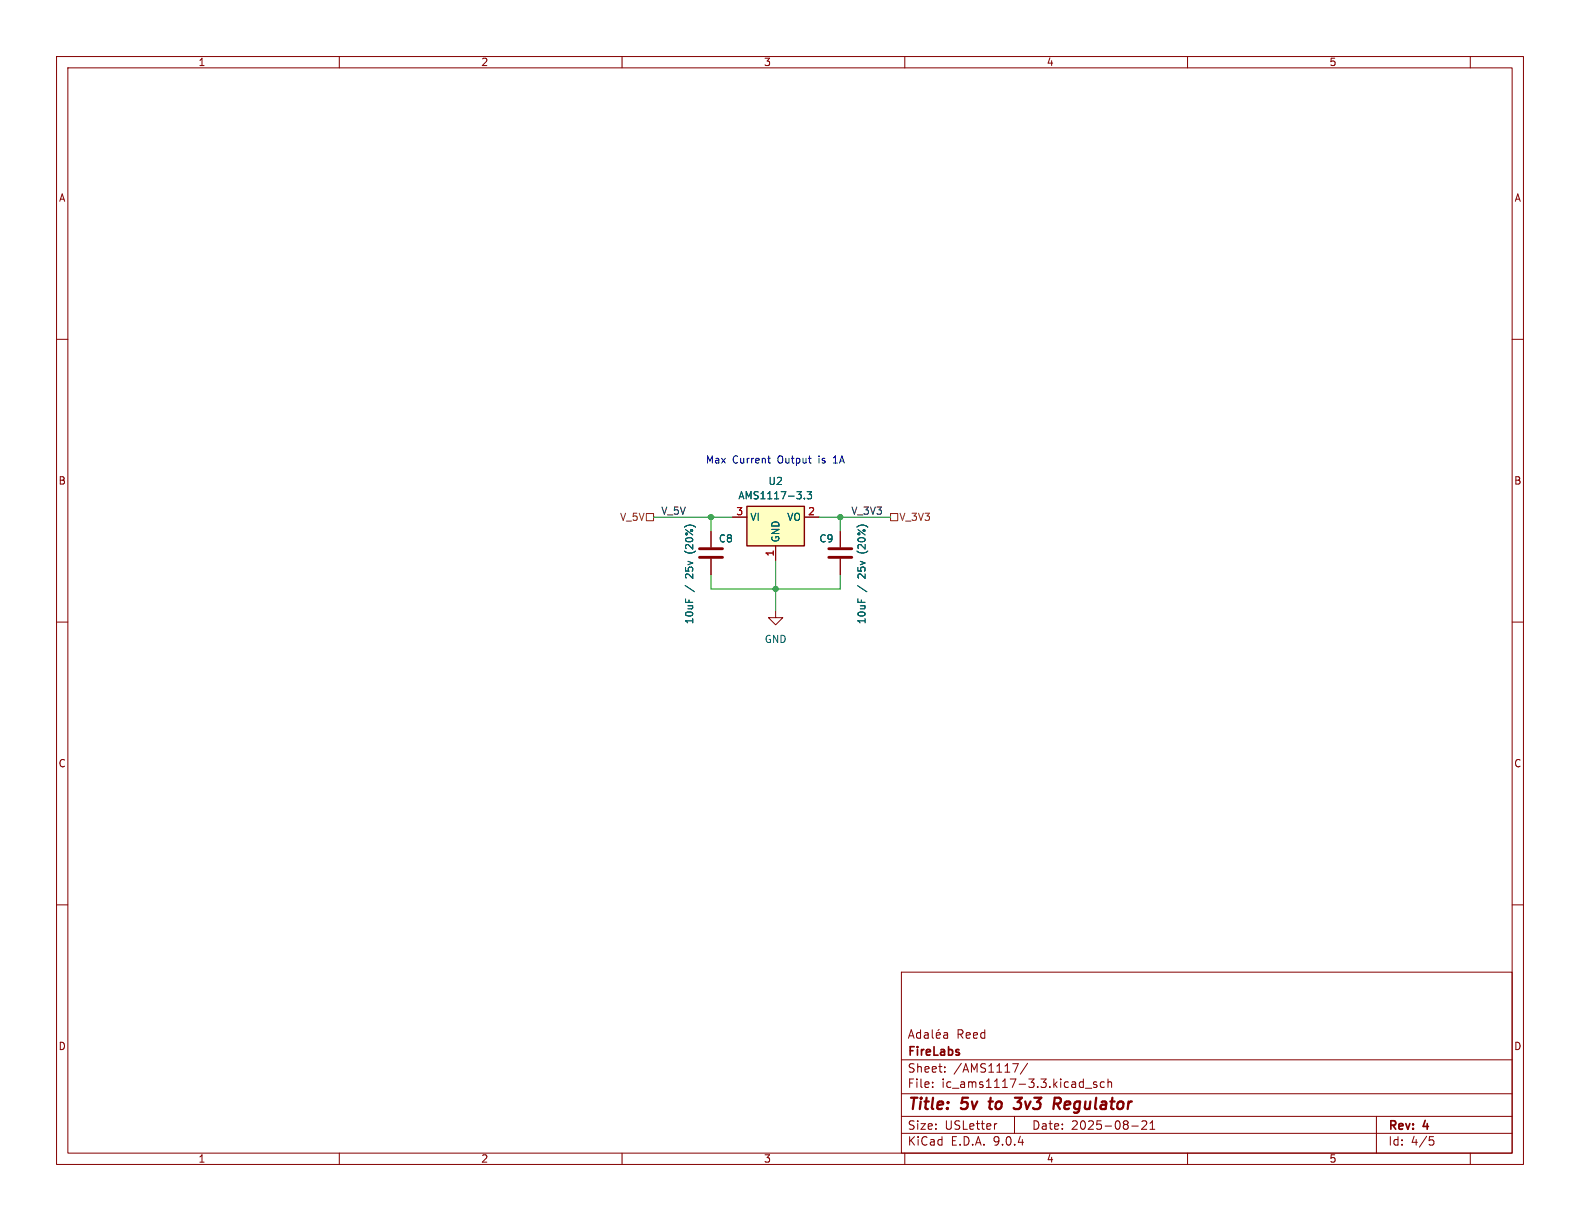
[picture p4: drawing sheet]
<svg xmlns="http://www.w3.org/2000/svg" width="279mm" height="216mm" viewBox="0 0 279 216" stroke-linecap="round" stroke-linejoin="round" font-family="sans-serif">
<g fill="none" stroke="#840000" stroke-width=".18">
<path d="M10 10h259.4v195.9h-259.4zM12 12h255.4v191.9h-255.4zM60 10v2M110 10v2M160 10v2M210 10v2M260 10v2M10 60h2M267.4 60h2M10 110h2M267.4 110h2M10 160h2"/>
<path d="M159.4 171.9h108v32h-108zM267.4 160h2M159.4 197.4h108M159.4 193.4h108M159.4 187.4h108M160.6 183.6l.5-1.5 .5 1.5M160.8 183.2h.7M162.8 182.1v1.5M162.8 182.7l-.4-.1-.3 .3v.4l.1 .2h.6M163.5 182.7h.6v.9M164.1 182.9l-.5 .1a.29 .29 0 0 0-.2 .3 .29 .29 0 0 0 .2 .3l.5-.1M164.9 182.1v1.3l.2 .2"/>
<path d="M164.9 192.1v.2M164.9 191.4v.1M165.6 183.1l.7-.2-.1-.2-.4-.1-.2 .2v.7h.6M166.1 182l-.2 .2M166.9 182.7h.6l.1 .9M167.1 189.4v.2M167.1 188.7v.1M167.6 182.9l-.5 .1a.29 .29 0 0 0-.3 .3 .29 .29 0 0 0 .3 .3l.5-.1M176.3 198.7l-.3 .1M179.1 188.1h1l-.7 1.5M179.4 197.4v3M181.7 188l-1.3 1.9"/>
<path d="M191.9 192.4h1.2M193.9 191.4l-.3-.1-.2 .2v.2l.5 .2v.3h-.5M195.3 191.4l-.4-.1-.3 .3v.4l.1 .2h.6M195.9 191.4l.2-.1 .4 .1 .1 .9M195.9 190.8v1.5M200.1 199.1h1.2M202.7 198.3v.5l-.8 .9h.9M203.4 199.7h.8M203.4 198.6l.4-.4v1.5M243.4 197.4v6.5M60 203.9v2M110 203.9v2"/>
<path d="M159.4 200.4h108M160 203.9v2M210 203.9v2M252.8 201h.7M252.9 201.6h.4l.3 .2-.2 .6-.5 .1M260 203.9v2"/>
</g>
<path d="M174.8 194.8h.8M175.2 194.1l-.2 1.7 .2 .3M179.5 194.1h1.2l-.8 .8 .5 .1M180.4 195.9l-.3 .2-.8-.1M186.5 194.1l1 .1a.58 .58 0 0 1-.3 1h-.8M186.9 195.2l.5 .9" fill="none" stroke="#840000" stroke-width=".4"/>
<path d="M132.1 89.5h10.1v7h-10.1z" fill="#ffffc2"/>
<path d="M132.1 89.5h10.1v7h-10.1z" fill="none" stroke="#840000" stroke-width=".25"/>
<path d="M125.7 94v2.8M125.7 98.8v2.8M129.5 91.4h2.6M137.2 96.5v2.6M142.2 91.4h2.6M148.6 94v2.8M148.6 98.8v2.8M137.2 108v1.2h1.2l-1.2 1.3-1.3-1.3h1.3" fill="none" stroke="#840000" stroke-width=".18"/>
<path d="M142.2 88.1v.1M142.7 86.9h.8l-.4 .5 .3 .1v.6l-.1 .1-.6-.1" fill="none" stroke="#006464" stroke-width=".18"/>
<path d="M123.7 97h4.1M123.7 98.6h4.1M146.6 97h4M146.6 98.6h4" fill="none" stroke="#840000" stroke-width=".51"/>
<path d="M114.3 90.8h1.3v1.3h-1.3zM157.5 90.8h1.2v1.3h-1.2z" fill="none" stroke="#725600" stroke-width=".18"/>
<path d="M115.6 91.4h13.9M125.7 91.4v2.6M137.2 99.1v8.9M144.8 91.4h12.7M148.6 91.4v2.6M125.7 101.6v2.5h22.9v-2.5" fill="none" stroke="#009600" stroke-width=".18"/>
<path d="M135.8 81h.4M135.9 81.7l.3 .2M147.4 81.9h.7M147.5 80.9l-.1 .1" fill="none" stroke="#0000c2" stroke-width=".18"/>
<g fill="#009600" stroke="#009600" stroke-width=".18">
<circle cx="125.7" cy="91.4" r=".46"/>
<circle cx="137.2" cy="104.1" r=".46"/>
<circle cx="148.6" cy="91.4" r=".46"/>
</g>
<g font-size="2.8" fill="#840000">
<text x="160.4" y="196.8">Title:</text>
<text x="170.1" y="196.8">5v</text>
<text x="175.8" y="196.8">to</text>
<text x="181.1" y="196.8">3v3</text>
<text x="188.7" y="196.8">Regulator</text>
</g>
<g font-size="2.1" fill="#840000">
<text x="169.1" y="183.9">Reed</text>
<text x="160.4" y="189.9">Sheet:</text>
<text x="160.4" y="187.1">FireLabs</text>
<text x="168.6" y="189.9">/AMS1117/</text>
<text x="160.4" y="192.6">File:</text>
<text x="166.5" y="192.6">ic_ams1117-3.3.kicad_sch</text>
<text x="160.4" y="202.8">KiCad</text>
<text x="160.4" y="200">Size:</text>
<text x="167.1" y="200">USLetter</text>
<text x="168.1" y="202.8">E.D.A.</text>
<text x="175.7" y="202.8">9.0.4</text>
<text x="182.4" y="200">Date:</text>
<text x="189.4" y="200">2025-08-21</text>
<text x="245.4" y="200.2">Rev:</text>
<text x="245.4" y="202.8">Id:</text>
<text x="249.5" y="202.8">4/5</text>
<text x="251.8" y="200.2">4</text>
</g>
<g font-size="1.8" fill="#840000">
<text x="35" y="11.9">1</text>
<text x="85" y="11.9">2</text>
<text x="135" y="11.9">3</text>
<text x="185" y="11.9">4</text>
<text x="235" y="11.9">5</text>
<text x="10.3" y="35.9">A</text>
<text x="267.7" y="35.9">A</text>
<text x="10.3" y="85.9">B</text>
<text x="267.7" y="85.9">B</text>
<text x="10.3" y="135.9">C</text>
<text x="267.7" y="135.9">C</text>
<text x="10.3" y="185.9">D</text>
<text x="267.7" y="185.9">D</text>
<text x="35" y="205.8">1</text>
<text x="85" y="205.8">2</text>
<text x="135" y="205.8">3</text>
<text x="185" y="205.8">4</text>
<text x="235" y="205.8">5</text>
</g>
<g font-size="1.8" fill="#0000c2">
<text x="124.7" y="82">Max</text>
<text x="129.5" y="82">Current</text>
<text x="137.6" y="82">Output</text>
<text x="145" y="82">is</text>
<text x="147.8" y="82">1A</text>
</g>
<g font-size="1.8" fill="#006464">
<text x="130.5" y="88.5">AMS1117-3.3</text>
<text x="135.8" y="86">U2</text>
<text x="132.6" y="92.3">VI</text>
<text x="139.1" y="92.3">VO</text>
<text x="122.8" y="97.6" transform="rotate(-90 122.8 97.6)">(20%)</text>
<text x="127" y="96.1">C8</text>
<text x="138" y="96" transform="rotate(-90 138 96)">GND</text>
<text x="144.8" y="96.1">C9</text>
<text x="153.3" y="97.6" transform="rotate(-90 153.3 97.6)">(20%)</text>
<text x="122.8" y="104.7" transform="rotate(-90 122.8 104.7)">/</text>
<text x="122.8" y="102.2" transform="rotate(-90 122.8 102.2)">25v</text>
<text x="153.3" y="104.7" transform="rotate(-90 153.3 104.7)">/</text>
<text x="153.3" y="102.2" transform="rotate(-90 153.3 102.2)">25v</text>
<text x="122.8" y="110.5" transform="rotate(-90 122.8 110.5)">10uF</text>
<text x="135.1" y="113.9">GND</text>
<text x="153.3" y="110.5" transform="rotate(-90 153.3 110.5)">10uF</text>
</g>
<g font-size="1.8" fill="#725600">
<text x="109.6" y="92.3">V_5V</text>
<text x="158.9" y="92.3">V_3V3</text>
</g>
<g font-size="1.8" fill="#0f0f0f">
<text x="116.8" y="91.1">V_5V</text>
<text x="150.4" y="91.1">V_3V3</text>
</g>
<g font-size="1.8" fill="#a90000">
<text x="130.1" y="91.2">3</text>
<text x="142.8" y="91.2">2</text>
<text x="136.9" y="98.5" transform="rotate(-90 136.9 98.5)">1</text>
</g>
</svg>
